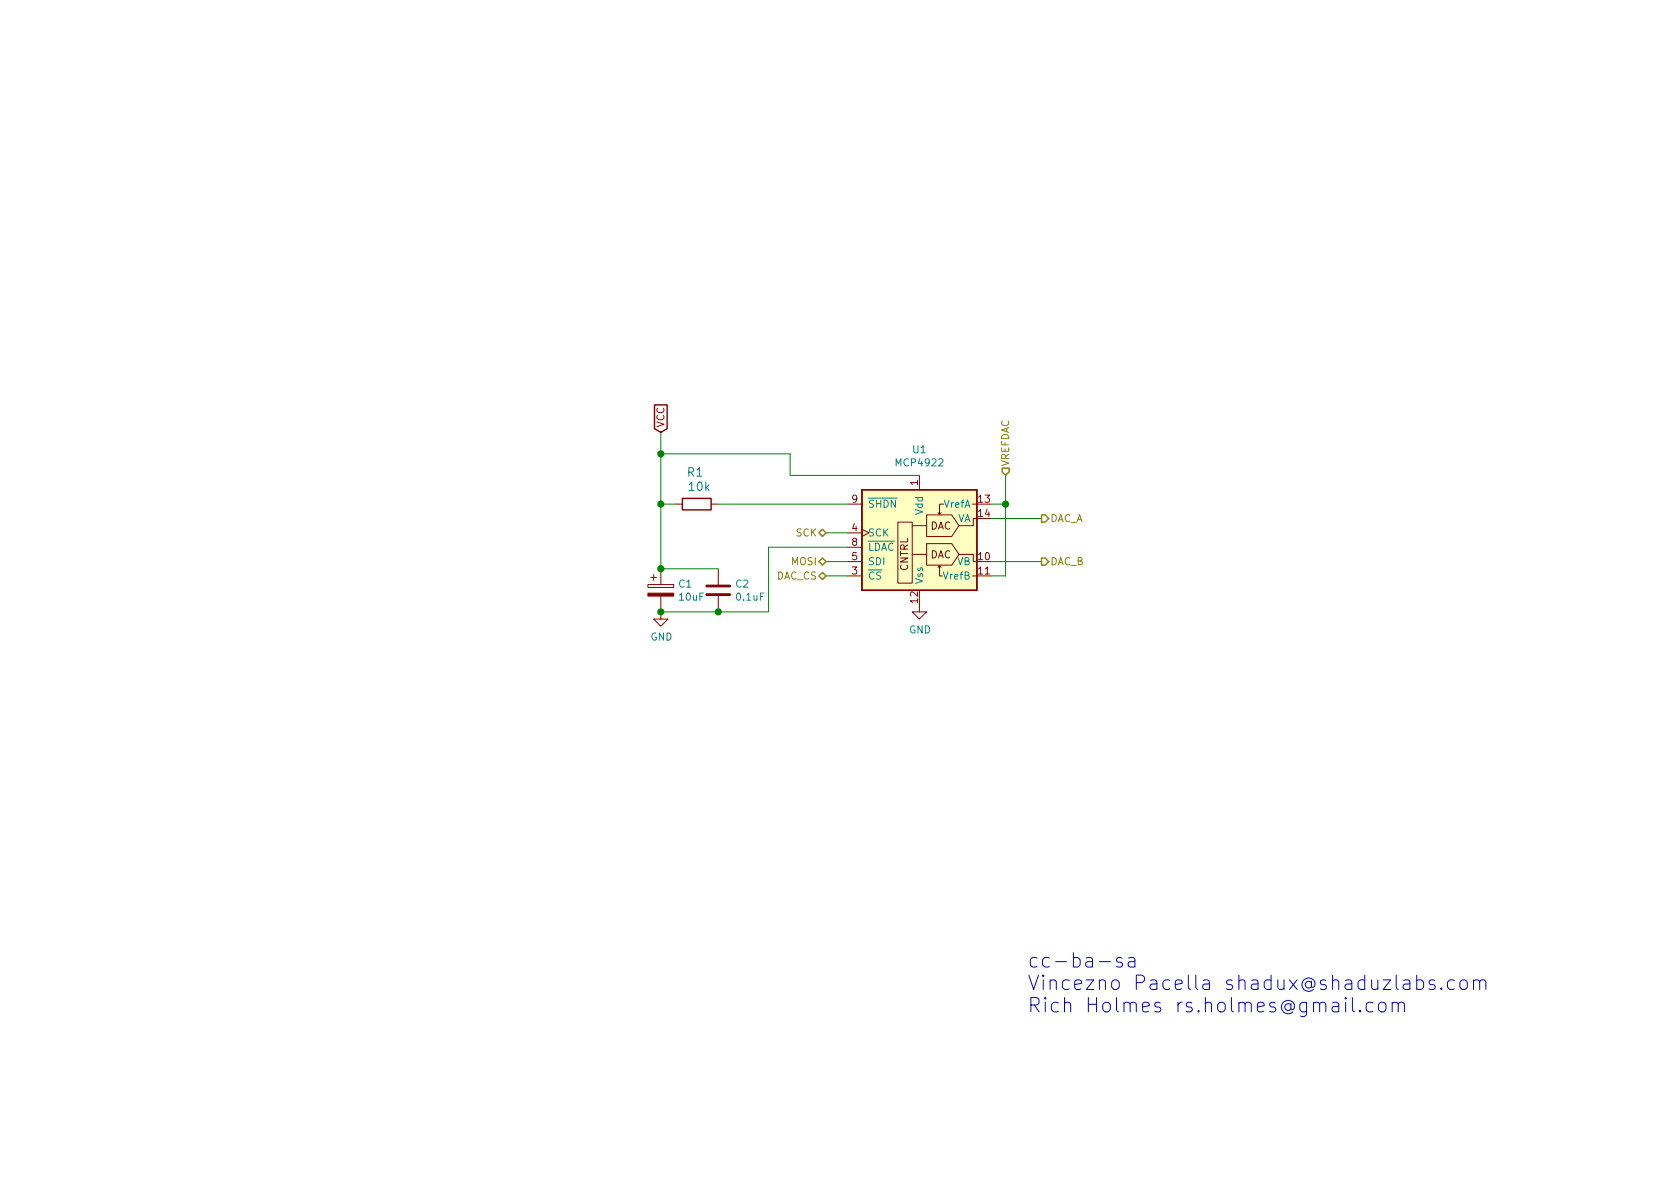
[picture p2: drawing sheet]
EESchema Schematic File Version 4
EELAYER 30 0
EELAYER END
$Descr A4 11693 8268
encoding utf-8
Sheet 2 16
Title ""
Date ""
Rev ""
Comp ""
Comment1 ""
Comment2 ""
Comment3 ""
Comment4 ""
$EndDescr
$Comp
L Analog_DAC:MCP4922 U1
U 1 1
P 6400 3700
F 0 "U1" H 6400 4281 50  0000 C CNN
F 1 "MCP4922" H 6400 4190 50  0000 C CNN
F 2 "ao_tht:DIP-14_W7.62mm_Socket_LongPads" H 7200 3400 50  0001 C CNN
F 3 "http://ww1.microchip.com/downloads/en/DeviceDoc/22250A.pdf" H 7200 3400 50  0001 C CNN
	1    6400 3700
	1    0    0    -1  
$EndComp
Wire Wire Line
	5750 4000 5900 4000
Wire Wire Line
	5750 3900 5900 3900
Wire Wire Line
	5750 3700 5900 3700
Wire Wire Line
	5900 3800 5350 3800
$Comp
L power:GND #PWR02
U 1 1
P 6400 4200
F 0 "#PWR02" H 6400 3950 50  0001 C CNN
F 1 "GND" H 6405 4027 50  0000 C CNN
F 2 "" H 6400 4200 50  0001 C CNN
F 3 "" H 6400 4200 50  0001 C CNN
	1    6400 4200
	1    0    0    -1  
$EndComp
$Comp
L Device:CP C1
U 1 1
P 4600 4100
F 0 "C1" H 4718 4146 50  0000 L CNN
F 1 "10uF" H 4718 4055 50  0000 L CNN
F 2 "ao_tht:CP_Radial_D5.0mm_P2.00mm" H 4638 3950 50  0001 C CNN
F 3 "~" H 4600 4100 50  0001 C CNN
	1    4600 4100
	1    0    0    -1  
$EndComp
$Comp
L Device:C C2
U 1 1
P 5000 4100
F 0 "C2" H 5115 4146 50  0000 L CNN
F 1 "0.1uF" H 5115 4055 50  0000 L CNN
F 2 "ao_tht:C_Disc_D3.0mm_W1.6mm_P2.50mm" H 5038 3950 50  0001 C CNN
F 3 "~" H 5000 4100 50  0001 C CNN
	1    5000 4100
	1    0    0    -1  
$EndComp
Connection ~ 4600 3950
$Comp
L power:GND #PWR01
U 1 1
P 4600 4250
F 0 "#PWR01" H 4600 4000 50  0001 C CNN
F 1 "GND" H 4605 4077 50  0000 C CNN
F 2 "" H 4600 4250 50  0001 C CNN
F 3 "" H 4600 4250 50  0001 C CNN
	1    4600 4250
	1    0    0    -1  
$EndComp
Connection ~ 4600 4250
Wire Wire Line
	4600 3000 4600 3150
Wire Wire Line
	6400 3300 5500 3300
Wire Wire Line
	5500 3300 5500 3150
Connection ~ 4600 3150
Wire Wire Line
	4600 3150 4600 3500
Wire Wire Line
	4600 3500 4700 3500
Connection ~ 4600 3500
Wire Wire Line
	4600 3500 4600 3950
$Comp
L Device:R R?
U 1 1
P 4850 3500
AR Path="/5E7DAE4C" Ref="R?"  Part="1" 
AR Path="/5E7977E1/5E7DAE4C" Ref="R?"  Part="1" 
AR Path="/5E7957F4/5E7DAE4C" Ref="R?"  Part="1" 
AR Path="/5E7D877F/5E7DAE4C" Ref="R1"  Part="1" 
F 0 "R1" V 5100 3450 59  0000 L BNN
F 1 "10k" V 5000 3400 59  0000 L BNN
F 2 "ao_tht:R_Axial_DIN0207_L6.3mm_D2.5mm_P7.62mm_Horizontal" H 4850 3500 50  0001 C CNN
F 3 "" H 4850 3500 50  0001 C CNN
	1    4850 3500
	0    -1   -1   0   
$EndComp
Wire Wire Line
	4600 3150 5500 3150
Wire Wire Line
	5000 3500 5900 3500
Wire Wire Line
	5350 3800 5350 4250
Wire Wire Line
	5350 4250 5000 4250
Wire Wire Line
	7000 3300 7000 3500
Wire Wire Line
	7000 3500 6900 3500
Wire Wire Line
	7000 3500 7000 4000
Wire Wire Line
	7000 4000 6900 4000
Connection ~ 7000 3500
Text GLabel 4600 3000 1    50   Input ~ 0
VCC
Connection ~ 5000 4250
Wire Wire Line
	4600 3950 5000 3950
Wire Wire Line
	4600 4250 5000 4250
Wire Wire Line
	6900 3600 7250 3600
Wire Wire Line
	6900 3900 7250 3900
Text HLabel 7250 3600 2    50   Output ~ 0
DAC_A
Text HLabel 7250 3900 2    50   Output ~ 0
DAC_B
Text HLabel 5750 3700 0    50   BiDi ~ 0
SCK
Text HLabel 5750 3900 0    50   BiDi ~ 0
MOSI
Text HLabel 5750 4000 0    50   BiDi ~ 0
DAC_CS
Text Notes 7150 7050 0    100  ~ 0
cc-ba-sa\nVincezno Pacella shadux@shaduzlabs.com\nRich Holmes rs.holmes@gmail.com
Text HLabel 7000 3300 1    50   Input ~ 0
VREFDAC
$EndSCHEMATC
